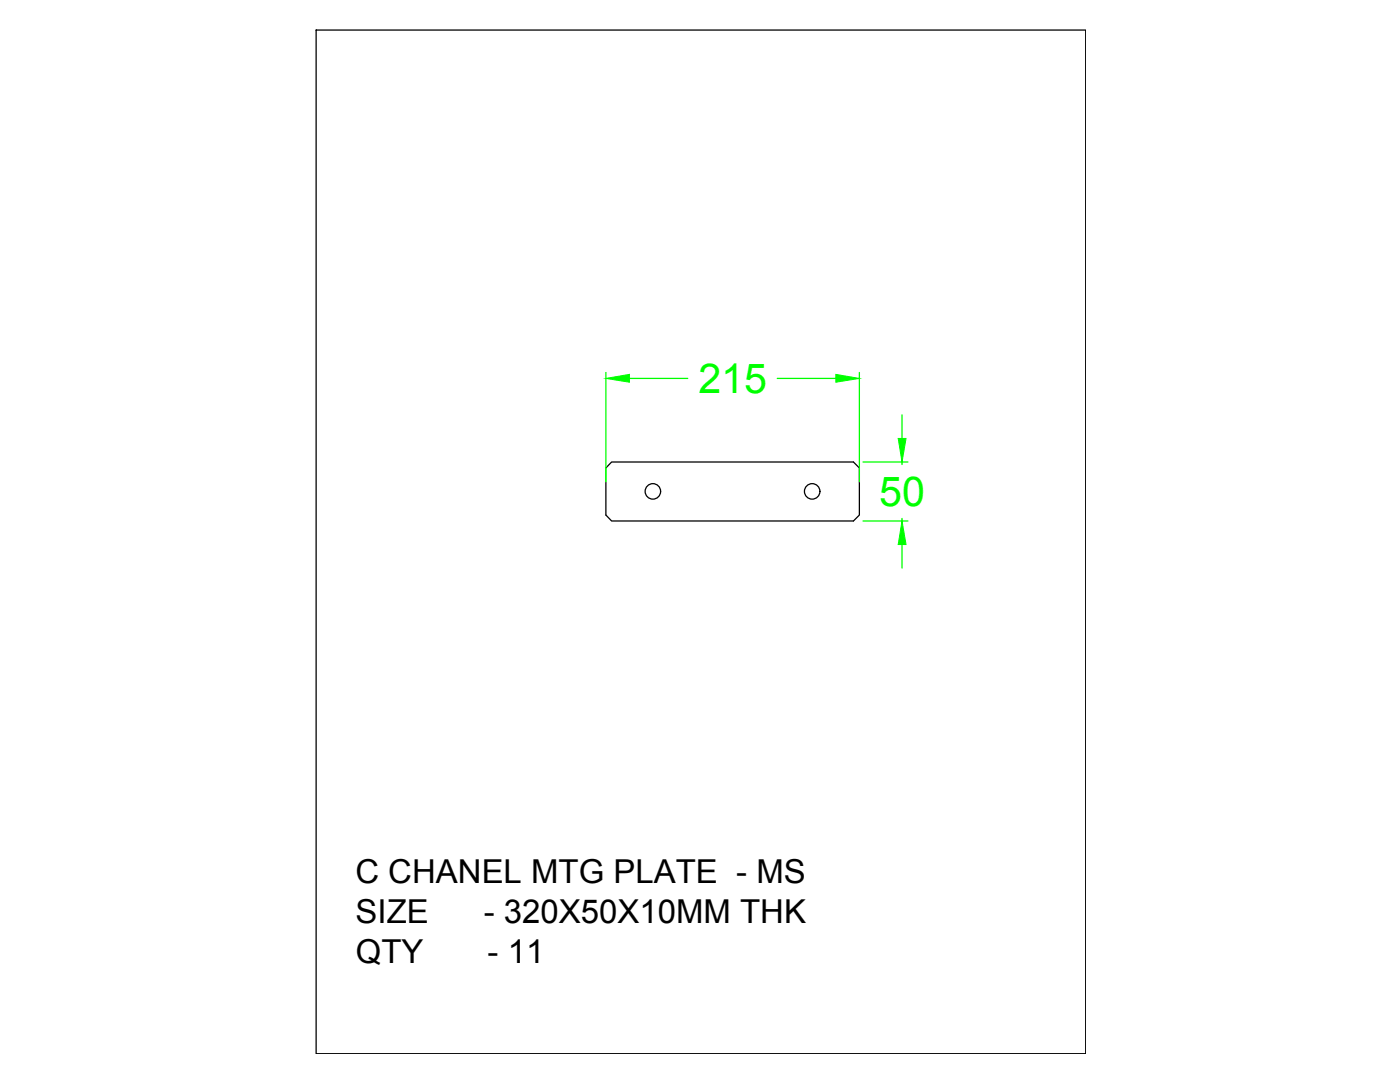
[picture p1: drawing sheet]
<svg xmlns="http://www.w3.org/2000/svg" width="279mm" height="216mm" viewBox="0 0 279 216" stroke-linecap="round" stroke-linejoin="round" font-family="sans-serif">
<!-- layer: 0 -->
<g fill="none" stroke="#000" stroke-width=".25">
<path d="M63.1 6h153.6v204.3h-153.6zM122.1 92.2h48.2l1.2 1.2v9.4l-1.2 1.2h-48.2l-1.2-1.2v-9.4z"/>
<circle cx="130.3" cy="98.1" r="1.55"/>
<circle cx="162.1" cy="98.1" r="1.55"/>
</g>
<path d="M120.9 74.3v21.9M125.6 75.5h11.7M155.1 75.5h11.7M171.5 74.3v21.9M172.2 92.2h9M180 82.8v4.7M180 92.2v.5M172.2 104h9M180 103.4v.6M180 108.7v4.7" fill="none" stroke="#0f0" stroke-width=".25"/>
<g fill="#0f0" stroke="#0f0" stroke-width=".2">
<path d="M120.9 75.5l4.7-.8v1.6z"/>
<path d="M166.8 74.7l4.7 .8-4.7 .8z"/>
<path d="M179.3 87.5h1.5l-.8 4.7z"/>
<path d="M180 104l.8 4.7h-1.5z"/>
</g>
<g font-size="8.2" fill="#0f0">
<text x="139.4" y="78.4">215</text>
<text x="175.5" y="101">50</text>
</g>
<g font-size="6.6">
<text x="70.9" y="176.3">C CHANEL MTG PLATE - MS</text>
<text x="71" y="184.2">SIZE</text>
<text x="96.6" y="184.2">- 320X50X10MM THK</text>
<text x="71" y="192.1">QTY</text>
<text x="97.3" y="192.1">- 11</text>
</g>
</svg>
